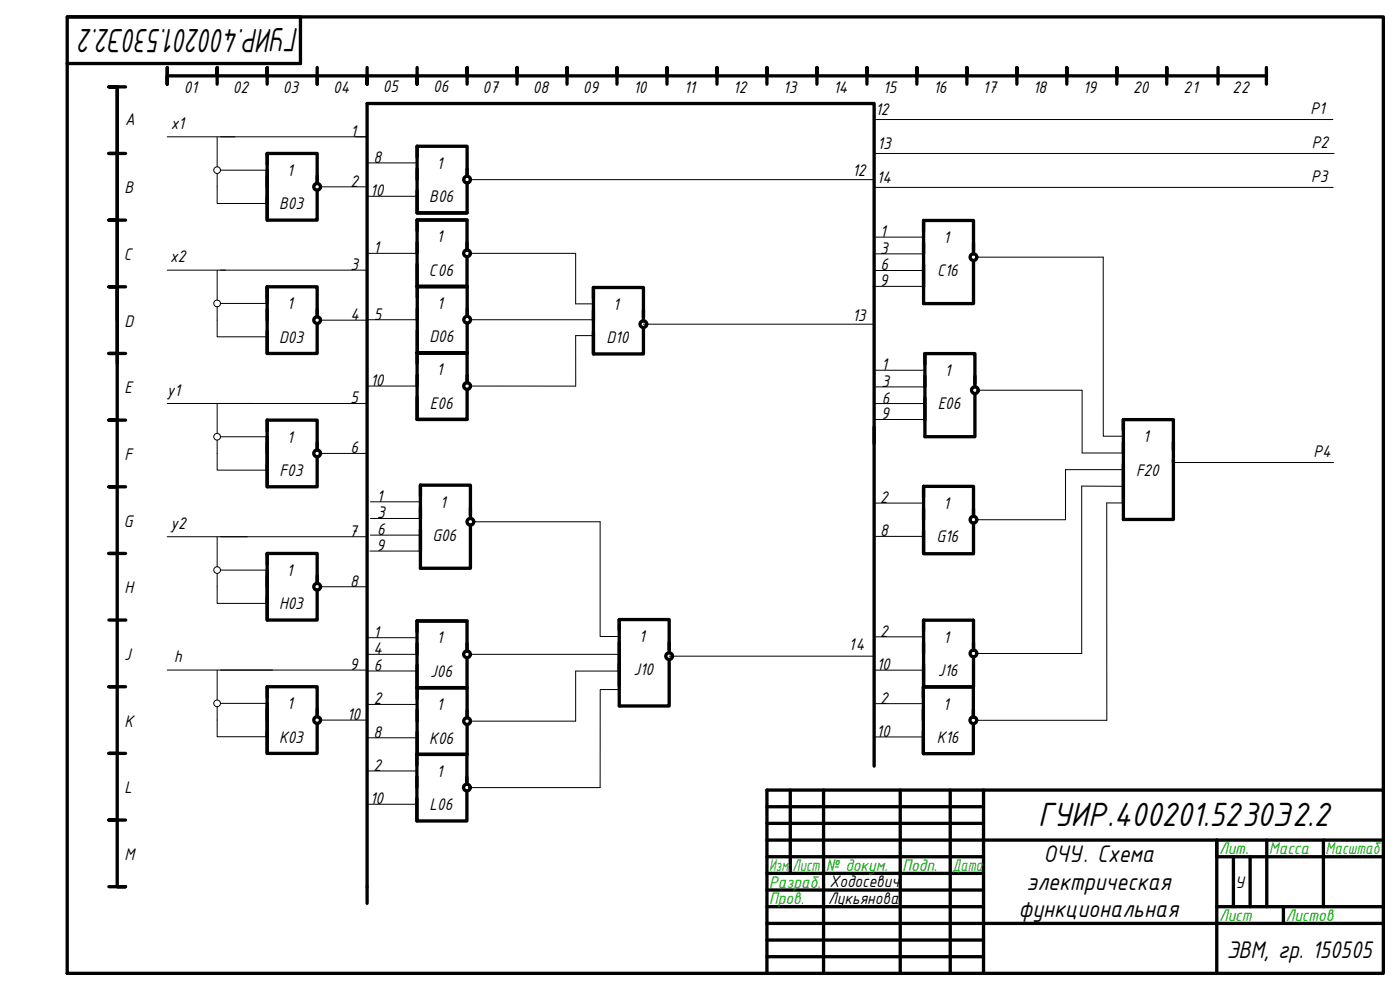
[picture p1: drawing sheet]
<svg xmlns="http://www.w3.org/2000/svg" width="420mm" height="297mm" viewBox="0 0 420 297" stroke-linecap="round" stroke-linejoin="round" font-family="sans-serif">
<!-- layer: 0 -->
<g fill="none" stroke="#000" stroke-width=".99">
<path d="M20.2 5.1h395v286.9h-395zM20.2 5.1h70v14h-70M35.2 26.1v219.9M37.7 26.1h-5h2.5v83M50.2 22.8v2.5v-5v2.5h329.9M65.2 22.8v-2.5v5M80.2 22.8v-2.5v5M95.2 20.3v5M110.2 20.3v5v-2.5M125.2 20.3v5v-2.5M140.2 22.8v-2.5v5M155.2 22.8v-2.5v5"/>
<path d="M170.2 22.8v-2.5v2.5M170.2 20.3v5M185.2 22.8v-2.5v5M200.2 22.8v-2.5v5M215.2 22.8v-2.5v5M230.2 22.8v-2.5v5M245.2 22.8v-2.5v5M260.2 22.8v-2.5v5M275.2 22.8v-2.5v5M290.2 22.8v-2.5v5M305.2 22.8v-2.5v5M320.2 22.8v-2.5v5"/>
<path d="M335.2 22.8v-2.5v5M350.2 22.8v-2.5v5M365.5 20.2v5M380.1 20.3v5M35.2 46h-2.5h5M80.2 46h15v9.1v-2.3M80.2 46v20h15v-8.9M80.2 59.3v6.7M80.2 46v3.3M80.2 51.1v10M125.2 43.9h15v9v-2.3M125.2 43.9v20h15v-9"/>
<path d="M125.2 57.1v6.8h15M125.2 43.9v3.2M125.2 50.6v3.3M35.2 66h-2.5h5M125.2 66h15v9v-2.2M125.2 66v20h15v-9M125.2 79.3v6.7h15M125.2 66v3.3M125.2 72.8v3.2M125.2 66h15M292.2 75.1v-8.9h-15v20M292.2 78.2v12.9h-15v-11.7"/>
<path d="M292.2 72.9v3.3M35.2 86h-2.5h5M80.2 86h15v9v-2.2M80.2 86v20.1h15v-9M80.2 99.3v6.8M80.2 86v5M80.2 92.8v3.3M125.2 85.9h15v9v-2.2M125.2 85.9v20h15v-9M125.2 99.2v6.7h15M125.2 85.9h15M125.2 85.9v3.3"/>
<path d="M125.2 92.7v3.2M178.1 86.3h15v9M178.1 86.3v19.9h15v-7.9M178.1 99.5v6.7M178.1 86.3v3.2M178.1 93v3.3M193.1 93v3.3M35.2 106.1h-2.5h5M125.2 105.8h15v9v-2.2M125.2 105.8v20h15v-9M125.2 119.1v6.7h15M125.2 105.8v3.3"/>
<path d="M125.2 112.6v3.2M125.2 105.8h15M292.6 115.1v-9h-15v20M292.6 118.1v12.9h-15v-11.7M292.6 112.8v3.3M35.2 126.1h-2.5h5M80.2 126.1h15v9v-2.3M80.2 126.1v20h15v-9M80.2 139.3v6.8M80.2 126.1v3.2M80.2 131v10.1M262.3 128.1v5"/>
<path d="M337.1 125.9h15v9M337.1 129.2v-3.3v25M337.1 132.7v3.2M352.1 137.9v18h-15v-16.7M352.1 132.7v6.1M35.2 146.1h-2.5h5M141.2 154.6v-9h-15v20M141.2 157.6v12.9h-15v-11.7M141.2 152.3v3.3M292.2 152.7v2.2v-9h-15v20v-6.7M292.2 156.9v9M35.2 166.1h-2.5h5"/>
<path d="M80.2 166.1h15v9v-2.3M80.2 166.1v19.9h15v-9M80.2 179.3v6.7M80.2 166.1v3.2M80.2 171.1v9.9M277.2 166.1h15M32.7 186h5.1M125.2 186.3h15v9v-2.2M125.2 186.3v20h15v-9M125.2 199.6v6.7M125.2 186.3v3.3M125.2 193.1v3.2"/>
<path d="M125.2 186.3h15M200.8 194.9v-9h-15v20M200.8 197.9v13.9h-15v-12.7M200.8 192.6v3.3M277.2 186.1v20h15v-9M277.2 199.3v6.8M277.2 186.1h15v9M277.2 186.1v3.2M277.2 192.8v3.3M35.2 206h-2.5h5M80.2 206h15v9v-2.2M80.2 206v20h15v-8.9"/>
<path d="M80.2 219.3v6.7M80.2 206v3.3M80.2 211v10.1M125.2 206.3h15M125.2 206.4h15v9v-2.3M125.2 219.6v6.8h15M125.2 206.4l-.1 23.2M140.2 217.4l-.1 17.9M277.1 206.1v20h15v-9M277.1 219.4v6.7M277.1 206.1h15v9M277.1 206.1v3.3"/>
<path d="M277.1 212.9v3.2M35.2 226h-2.5h5M125.1 239.6v6.7M125.1 233.1v3.2M140.1 226.3h-15v20h15v-9M237.2 237.1v25M247.2 237.1v54.9M262.3 229.9v-198.8h-152.1v239.9M270.2 237.1v54.9M285.2 237.1v54.9M295.2 237.1v54.9M415.2 237.1h-185v54.9"/>
<path d="M35.2 246h-2.5h5M35.2 246v20.1h2.5h-5M230.2 242h65M230.2 247h65M230.2 252.1h185M230.2 257.1h65M370.2 257.1v14.9M375.2 257.1v14.9M380.2 252.1v19.9M397.2 252.1v19.9M415.2 257.1h-50v-5v39.9M230.2 262.1h65"/>
<path d="M230.2 267h65M230.2 272h65M230.2 277.1h185M365.2 272h50M385.2 272v5.1M230.2 282.1h65M230.2 287h65"/>
<circle cx="95.2" cy="56" r="1.01"/>
<circle cx="140.2" cy="53.9" r="1.01"/>
<circle cx="140.2" cy="76" r="1.01"/>
<circle cx="292.2" cy="77.1" r="1.01"/>
<circle cx="95.2" cy="96.1" r="1.01"/>
<circle cx="140.2" cy="95.9" r="1.01"/>
<circle cx="193.1" cy="97.3" r="1.01"/>
<circle cx="140.2" cy="115.8" r="1.01"/>
<circle cx="292.6" cy="117.1" r="1.01"/>
<circle cx="95.2" cy="136" r="1.01"/>
<circle cx="141.2" cy="156.5" r="1.01"/>
<circle cx="292.2" cy="155.9" r="1.01"/>
<circle cx="95.2" cy="176" r="1.01"/>
<circle cx="140.2" cy="196.3" r="1.01"/>
<circle cx="200.8" cy="196.9" r="1.01"/>
<circle cx="292.2" cy="196.1" r="1.01"/>
<circle cx="95.2" cy="216" r="1.01"/>
<circle cx="140.2" cy="216.4" r="1.01"/>
<circle cx="292.1" cy="216.1" r="1.01"/>
<circle cx="140.1" cy="236.3" r="1.01"/>
</g>
<circle cx="20.2" cy="19.1" r=".27" fill="#000" stroke="#000" stroke-width=".3"/>
<g fill="none" stroke="#000" stroke-width=".3">
<path d="M262.3 35.9h137.7M50.2 41h20.3M65.2 41.1v8.9M65.2 52.1v9h15M66.2 41h44h-3.5M66.2 51.1h14M96.2 56.1h14M110.2 48.9h15M110.2 58.9h15M141.2 53.9h121.3M262.4 56.2h137.7M262.7 46h137.7"/>
<path d="M110.2 76h15M141.2 76h31.6v15.2h5M262.2 71.1h15M262.2 76.2h15M293.2 77.2l37.9-.1v53.8h6M50.2 81.1h17.5M65.2 92.1v9h15M65.2 81.1v9M66.2 81.1h44M66.2 91h14M96.2 96.1h14M110.2 95.9h15"/>
<path d="M141.2 95.9h36.6M193.1 97.3h69.2M262 85.9h15M262.2 81.2h15M110.2 115.8h15M177.8 100.7h-5v15.2l-31.6-.1M262.6 111.1h15M262.6 116.1h15M293.6 117.1h31.2v18.8h12.3M50.2 121.1h25.8M65.2 132v9.1h15M65.2 121v9.1"/>
<path d="M66.2 121.1h44M66.2 131h14M96.2 136h14M262.4 125.9h15M262.6 121.1h15M352.1 138.8h48.1M111.2 150.6h15M111.2 155.6h15M142.2 156.6h37.9v34.4h5.7M262.2 150.9h15M337.1 150.9h-5l.1 65.2h-39.1M337.1 140.9h-17.3v15h-26.6"/>
<path d="M337.1 145.9l-12.5-.1v50.3h-31.4M50.2 161h24M65.2 172v9h15M65.2 161.1v9M66.2 161h44M66.2 171.1h14M96.2 176.1h14M111 165.3h15M111.2 160.6h15M262.2 160.9h15M110.2 191.3h15M110.2 196.3h15"/>
<path d="M141.2 196.3h44.6M200.8 196.9h61.5M262.2 191.1h15M50.2 201h31.6M65.2 212.1v9h15M65.2 201.1v8.9M66.2 201h44M66.2 211h14M96.2 216.1h14M110.2 201.3h15M110.2 211.4h15M185.8 206.9h-5.7v29.4h-39"/>
<path d="M185.8 201.3h-13v15.1h-31.6M262.1 211.1h15M262.2 201.1h15M110.1 231.3h15M110.2 221.4h15M262.1 221.1h15M110.1 241.3h15"/>
<circle cx="65.2" cy="51.1" r="1.01"/>
<circle cx="65.2" cy="91" r="1.01"/>
<circle cx="65.2" cy="131" r="1.01"/>
<circle cx="65.2" cy="171" r="1.01"/>
<circle cx="65.2" cy="211" r="1.01"/>
</g>
<g font-size="10.9">
<text x="89.7" y="8.5" transform="rotate(180 89.7 8.5)">ГУИР.400201.530Э2.2</text>
<text x="311.5" y="247.8">ГУИР.400201.5230Э2.2</text>
</g>
<g font-size="7.8">
<text x="313.2" y="258.6">ОЧУ. Схема</text>
<text x="308.1" y="266.9">электрическая</text>
<text x="305.6" y="275.2">функциональная</text>
<text x="368.2" y="287.3">ЭВМ, гр. 150505</text>
</g>
<g font-size="5.4">
<text x="55.2" y="27.8">01</text>
<text x="69.9" y="27.8">02</text>
<text x="84.9" y="27.8">03</text>
<text x="100" y="27.9">04</text>
<text x="114.9" y="27.7">05</text>
<text x="130" y="27.7">06</text>
<text x="144.8" y="27.8">07</text>
<text x="159.9" y="27.8">08</text>
<text x="174.9" y="27.8">09</text>
<text x="190.1" y="27.8">10</text>
<text x="205.3" y="27.8">11</text>
<text x="220.1" y="27.8">12</text>
<text x="235.1" y="27.8">13</text>
<text x="250.1" y="27.8">14</text>
<text x="265.1" y="27.8">15</text>
<text x="280.2" y="27.8">16</text>
<text x="295" y="27.8">17</text>
<text x="310.1" y="27.8">18</text>
<text x="325.1" y="27.8">19</text>
<text x="340.1" y="27.8">20</text>
<text x="355.1" y="27.8">21</text>
<text x="369.9" y="28">22</text>
<text x="262.8" y="34.6">12</text>
<text x="393.3" y="34.3">P1</text>
<text x="37.6" y="37.6">A</text>
<text x="51.3" y="38.7">x1</text>
<text x="105.2" y="41">1</text>
<text x="263.4" y="44.8">13</text>
<text x="393.7" y="44.5">P2</text>
<text x="86.1" y="52.8">1</text>
<text x="112.1" y="48.9">8</text>
<text x="131.1" y="50.6">1</text>
<text x="255.8" y="52.8">12</text>
<text x="37.3" y="58">B</text>
<text x="105.2" y="56.1">2</text>
<text x="111.1" y="58.9">10</text>
<text x="263.2" y="55">14</text>
<text x="393.5" y="54.6">P3</text>
<text x="83.8" y="62.8">B03</text>
<text x="128.8" y="60.6">B06</text>
<text x="264.1" y="71.1">1</text>
<text x="112.1" y="76">1</text>
<text x="131.1" y="72.8">1</text>
<text x="264.2" y="76.2">3</text>
<text x="283.1" y="72.9">1</text>
<text x="37.1" y="78">C</text>
<text x="51.1" y="78.7">x2</text>
<text x="105.2" y="81.1">3</text>
<text x="128.7" y="82.8">С06</text>
<text x="264.2" y="81.2">6</text>
<text x="281.2" y="82.9">C16</text>
<text x="264" y="85.9">9</text>
<text x="86.1" y="92.8">1</text>
<text x="112.2" y="95.9">5</text>
<text x="131.2" y="92.7">1</text>
<text x="184.1" y="93">1</text>
<text x="37.3" y="98.1">D</text>
<text x="105.2" y="96.1">4</text>
<text x="255.9" y="96.3">13</text>
<text x="83.8" y="102.8">D03</text>
<text x="128.9" y="102.7">D06</text>
<text x="182.1" y="103">D10</text>
<text x="131.1" y="112.6">1</text>
<text x="264.6" y="111.1">1</text>
<text x="283.5" y="112.8">1</text>
<text x="37.3" y="118.1">E</text>
<text x="50.1" y="118.7">y1</text>
<text x="111.1" y="115.8">10</text>
<text x="264.6" y="116.1">3</text>
<text x="105.2" y="121.1">5</text>
<text x="129" y="122.6">E06</text>
<text x="264.4" y="125.9">9</text>
<text x="264.6" y="121.1">6</text>
<text x="281.4" y="122.8">E06</text>
<text x="86.1" y="132.8">1</text>
<text x="105.2" y="136">6</text>
<text x="343.1" y="132.7">1</text>
<text x="394.2" y="137.2">P4</text>
<text x="37.3" y="138.1">F</text>
<text x="83.9" y="142.8">F03</text>
<text x="340.9" y="142.7">F20</text>
<text x="113.1" y="150.6">1</text>
<text x="113.2" y="155.6">3</text>
<text x="132.1" y="152.3">1</text>
<text x="264.2" y="150.9">2</text>
<text x="283.1" y="152.7">1</text>
<text x="37.2" y="158.1">G</text>
<text x="51.2" y="158.7">y2</text>
<text x="104.8" y="161">7</text>
<text x="113.2" y="160.6">6</text>
<text x="264.1" y="160.9">8</text>
<text x="113" y="165.3">9</text>
<text x="129.8" y="162.3">G06</text>
<text x="281.1" y="162.7">G16</text>
<text x="86" y="172.8">1</text>
<text x="37.3" y="178">H</text>
<text x="105.1" y="176.1">8</text>
<text x="83.7" y="182.8">H03</text>
<text x="112.1" y="191.3">1</text>
<text x="264.2" y="191.1">2</text>
<text x="112.1" y="196.3">4</text>
<text x="131.1" y="193.1">1</text>
<text x="191.8" y="192.6">1</text>
<text x="254.7" y="195">14</text>
<text x="283.1" y="192.8">1</text>
<text x="37.3" y="198">J</text>
<text x="52.3" y="198.7">h</text>
<text x="105" y="201">9</text>
<text x="112.2" y="201.3">6</text>
<text x="129.1" y="203.1">J06</text>
<text x="190.1" y="202.6">J10</text>
<text x="263.1" y="201.1">10</text>
<text x="281.5" y="202.8">J16</text>
<text x="86.1" y="212.8">1</text>
<text x="112.2" y="211.4">2</text>
<text x="131.1" y="213.1">1</text>
<text x="264.1" y="211.1">2</text>
<text x="283.1" y="212.9">1</text>
<text x="37.3" y="218">K</text>
<text x="104.1" y="216.1">10</text>
<text x="112.1" y="221.4">8</text>
<text x="263.1" y="221.1">10</text>
<text x="83.7" y="222.8">K03</text>
<text x="128.8" y="223.1">K06</text>
<text x="281.1" y="222.9">K16</text>
<text x="112.1" y="231.3">2</text>
<text x="131.1" y="233.1">1</text>
<text x="37.3" y="238">L</text>
<text x="111.1" y="241.3">10</text>
<text x="128.9" y="243.1">L06</text>
<text x="37.3" y="258">M</text>
<text x="249" y="266">Ходосевич</text>
<text x="370.6" y="266.3">У</text>
<text x="248.6" y="271.2">Лукьянова</text>
</g>
<g font-size="5.4" fill="#00ad00">
<text x="365.8" y="256.4">Лит.</text>
<text x="380.8" y="256.4">Масса</text>
<text x="397.8" y="256.4">Масштаб</text>
<text x="230.8" y="261.4">Изм.</text>
<text x="237.8" y="261.4">Лист</text>
<text x="247.8" y="261.4">№ докум.</text>
<text x="270.8" y="261.4">Подп.</text>
<text x="285.8" y="261.4">Дата</text>
<text x="230.8" y="266.3">Разраб.</text>
<text x="230.8" y="271.3">Пров.</text>
<text x="365.8" y="276.3">Лист</text>
<text x="385.8" y="276.3">Листов</text>
</g>
</svg>
